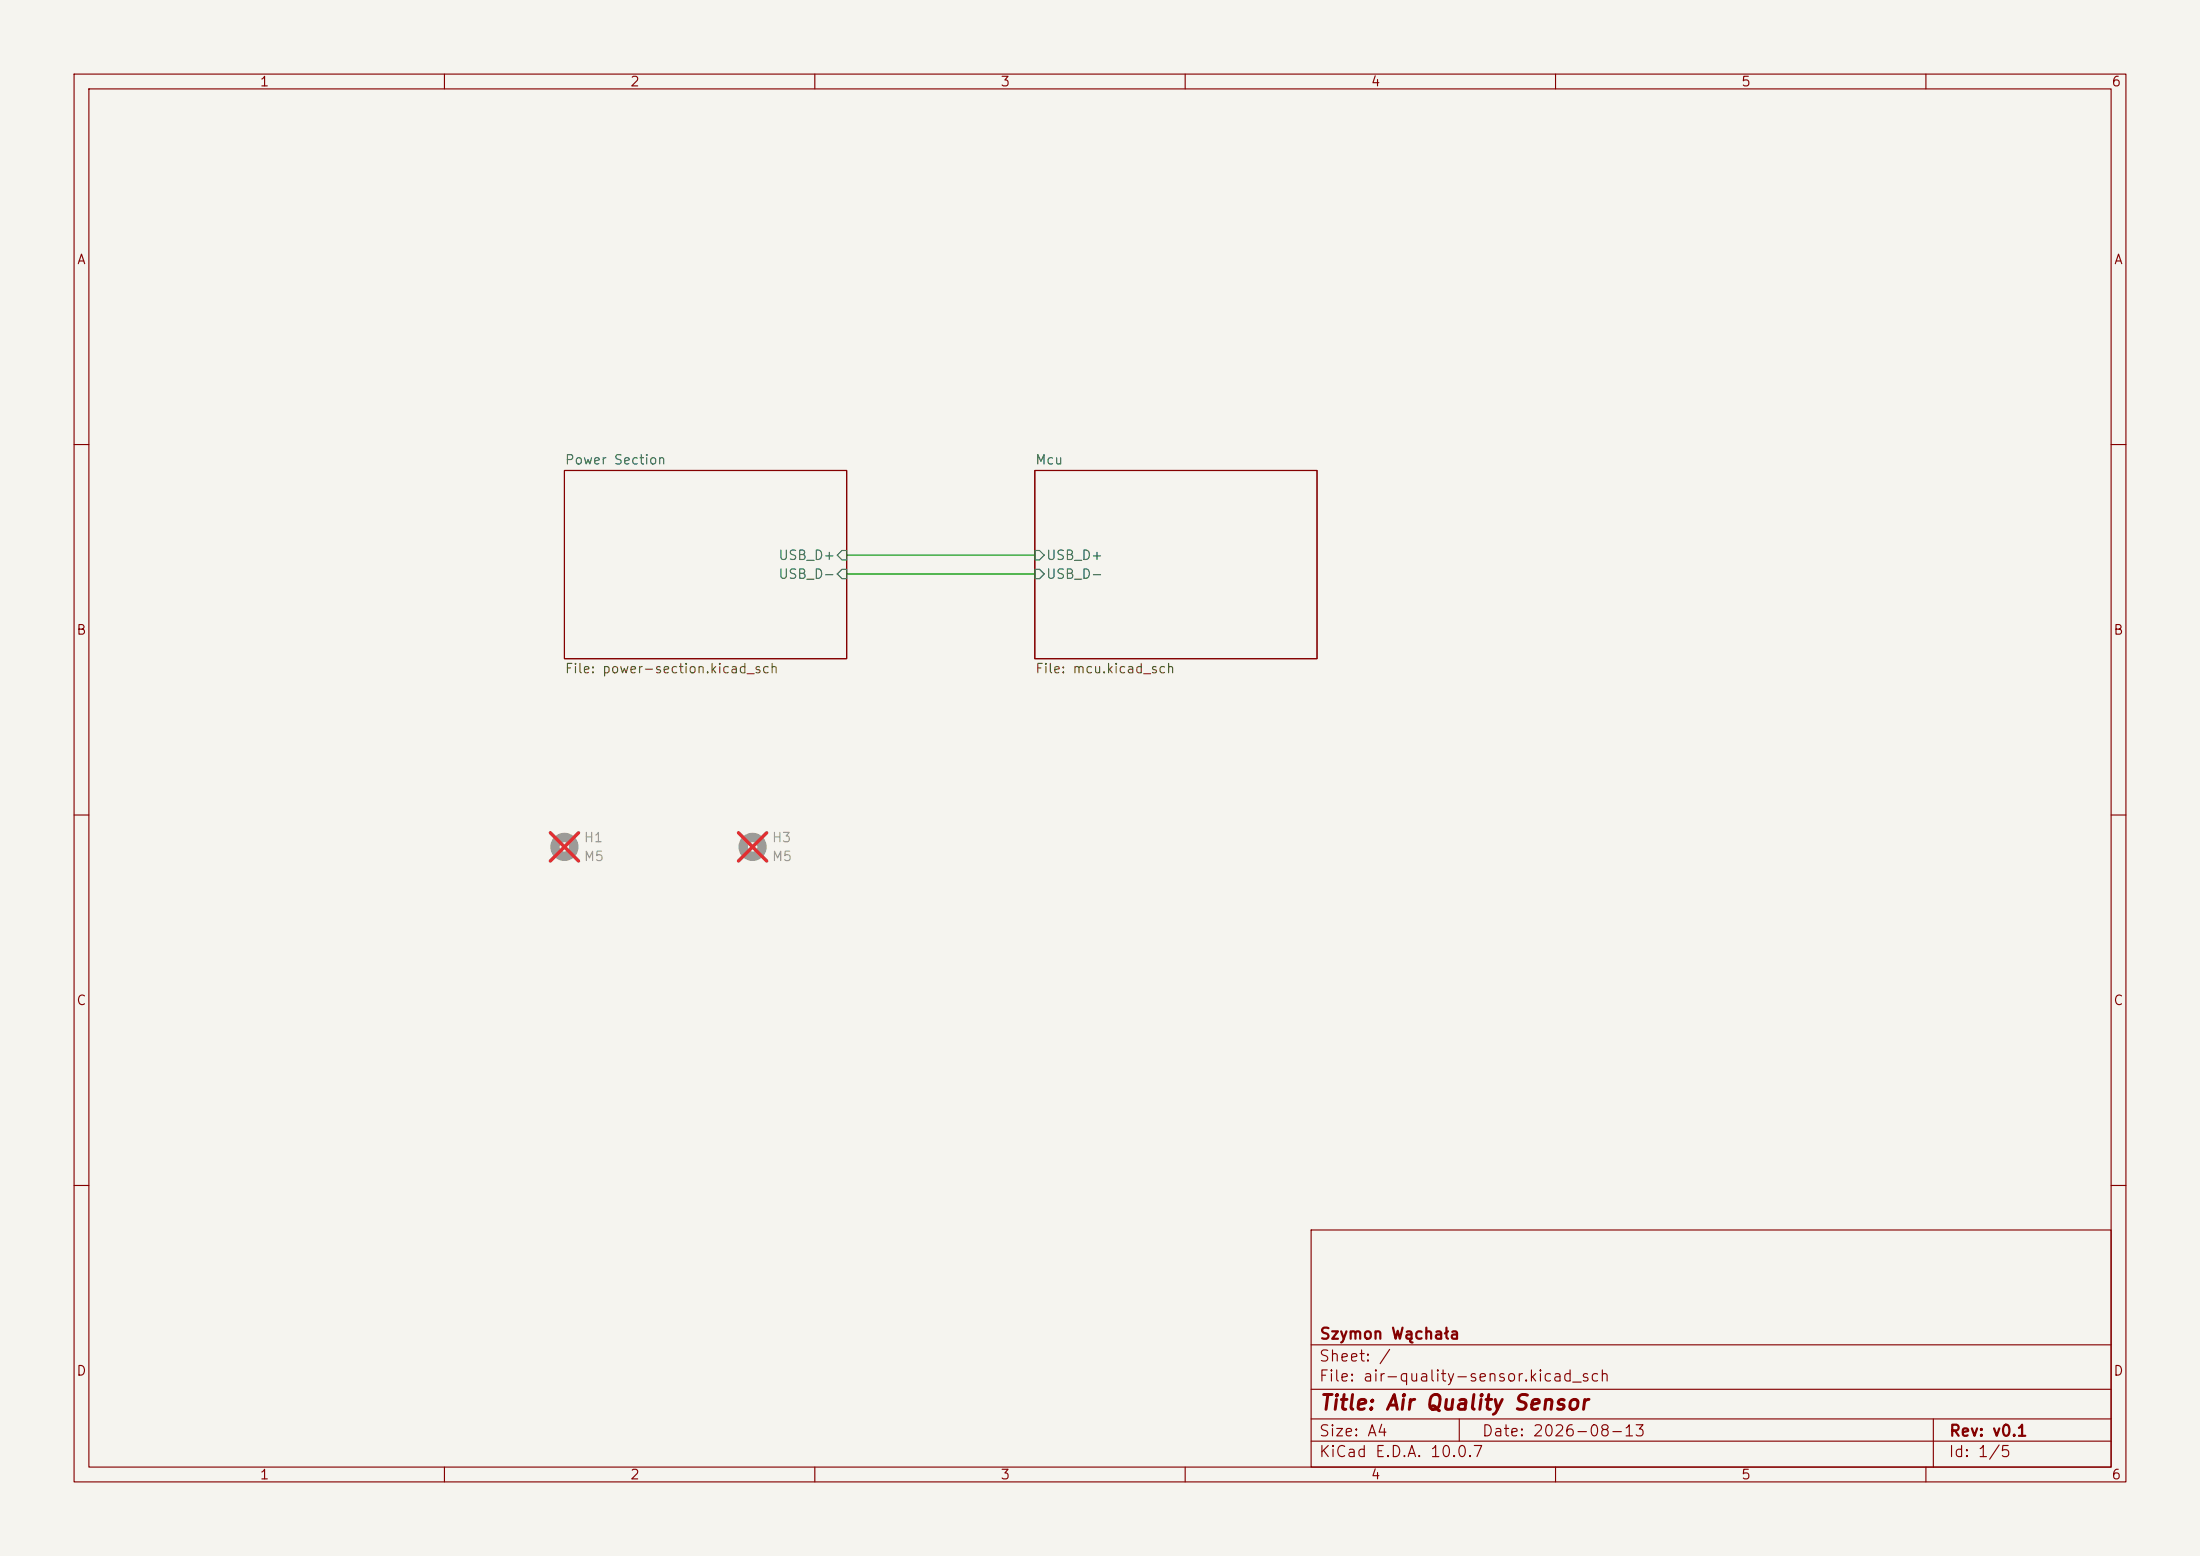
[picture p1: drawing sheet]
<svg xmlns="http://www.w3.org/2000/svg" width="297mm" height="210mm" viewBox="0 0 297 210" stroke-linecap="round" stroke-linejoin="round" font-family="sans-serif">
<path d="M0 0h297v210h-297z" fill="#f5f4ef" stroke="#f5f4ef" stroke-width=".14"/>
<g fill="none" stroke="#840000" stroke-width=".15">
<path d="M10 10h277v190h-277zM12 12h273v186h-273zM60 10v2M110 10v2M160 10v2M210 10v2M260 10v2M10 60h2M76.2 63.5h38.1v25.4h-38.1zM139.7 63.5h38.1v25.4h-38.1zM285 60h2M10 110h2"/>
<path d="M285 110h2M10 160h2M177 166h108v32h-108zM285 160h2M60 198v2M110 198v2M160 198v2M177 194.5h108M177 191.5h108M177 187.5h108M177 181.5h108M197 191.5v3"/>
<path d="M210 198v2M260 198v2M261 191.5v6.5"/>
</g>
<path d="M113.7 74.3h.6v1.3h-.6l-.7-.7zM113.7 76.8h.6v1.3h-.6l-.7-.6zM139.7 74.3h.6l.7 .6-.7 .7h-.6zM139.7 76.8h.6l.7 .7-.7 .6h-.6z" fill="none" stroke="#006464" stroke-width=".15"/>
<g fill="none" stroke="#9c9b98" stroke-width="1.3">
<circle cx="76.2" cy="114.3" r="1.27"/>
<circle cx="101.6" cy="114.3" r="1.27"/>
</g>
<path d="M74.3 112.4l3.8 3.8M78.1 112.4l-3.8 3.8M99.7 112.4l3.8 3.8M103.5 112.4l-3.8 3.8" fill="none" stroke="#e12e31" stroke-width=".46"/>
<path d="M114.3 74.9h25.4M114.3 77.5h25.4" fill="none" stroke="#009600" stroke-width=".15"/>
<text font-size="2" fill="#840000" x="178" y="190.8">Title: Air Quality Sensor</text>
<g font-size="1.5" fill="#840000">
<text x="178" y="184.1">Sheet: /</text>
<text x="178" y="181.1">Szymon Wąchała</text>
<text x="178" y="186.8">File: air-quality-sensor.kicad_sch</text>
<text x="178" y="197">KiCad E.D.A. 10.0.7</text>
<text x="178" y="194.2">Size: A4</text>
<text x="200" y="194.2">Date: 2026-08-13</text>
<text x="263" y="197">Id: 1/5</text>
<text x="263" y="194.2">Rev: v0.1</text>
</g>
<g font-size="1.3" fill="#840000">
<text x="35" y="12">1</text>
<text x="85" y="12">2</text>
<text x="135" y="12">3</text>
<text x="185" y="12">4</text>
<text x="235" y="12">5</text>
<text x="285" y="12">6</text>
<text x="10.3" y="36">A</text>
<text x="285.3" y="36">A</text>
<text x="10.2" y="86">B</text>
<text x="285.2" y="86">B</text>
<text x="10.2" y="136">C</text>
<text x="285.2" y="136">C</text>
<text x="10.2" y="186">D</text>
<text x="285.2" y="186">D</text>
<text x="35" y="200">1</text>
<text x="85" y="200">2</text>
<text x="135" y="200">3</text>
<text x="185" y="200">4</text>
<text x="235" y="200">5</text>
<text x="285" y="200">6</text>
</g>
<g font-size="1.3" fill="#006464">
<text x="76.2" y="63">Power Section</text>
<text x="139.7" y="63">Mcu</text>
<text x="105" y="75.9">USB_D+</text>
<text x="141.1" y="75.9">USB_D+</text>
<text x="105" y="78.4">USB_D-</text>
<text x="141.1" y="78.4">USB_D-</text>
</g>
<g font-size="1.3" fill="#725600">
<text x="76.2" y="91.2">File: power-section.kicad_sch</text>
<text x="139.7" y="91.2">File: mcu.kicad_sch</text>
</g>
<g font-size="1.3" fill="#939391">
<text x="78.7" y="114">H1</text>
<text x="104.1" y="114">H3</text>
<text x="78.7" y="116.5">M5</text>
<text x="104.1" y="116.5">M5</text>
</g>
</svg>
